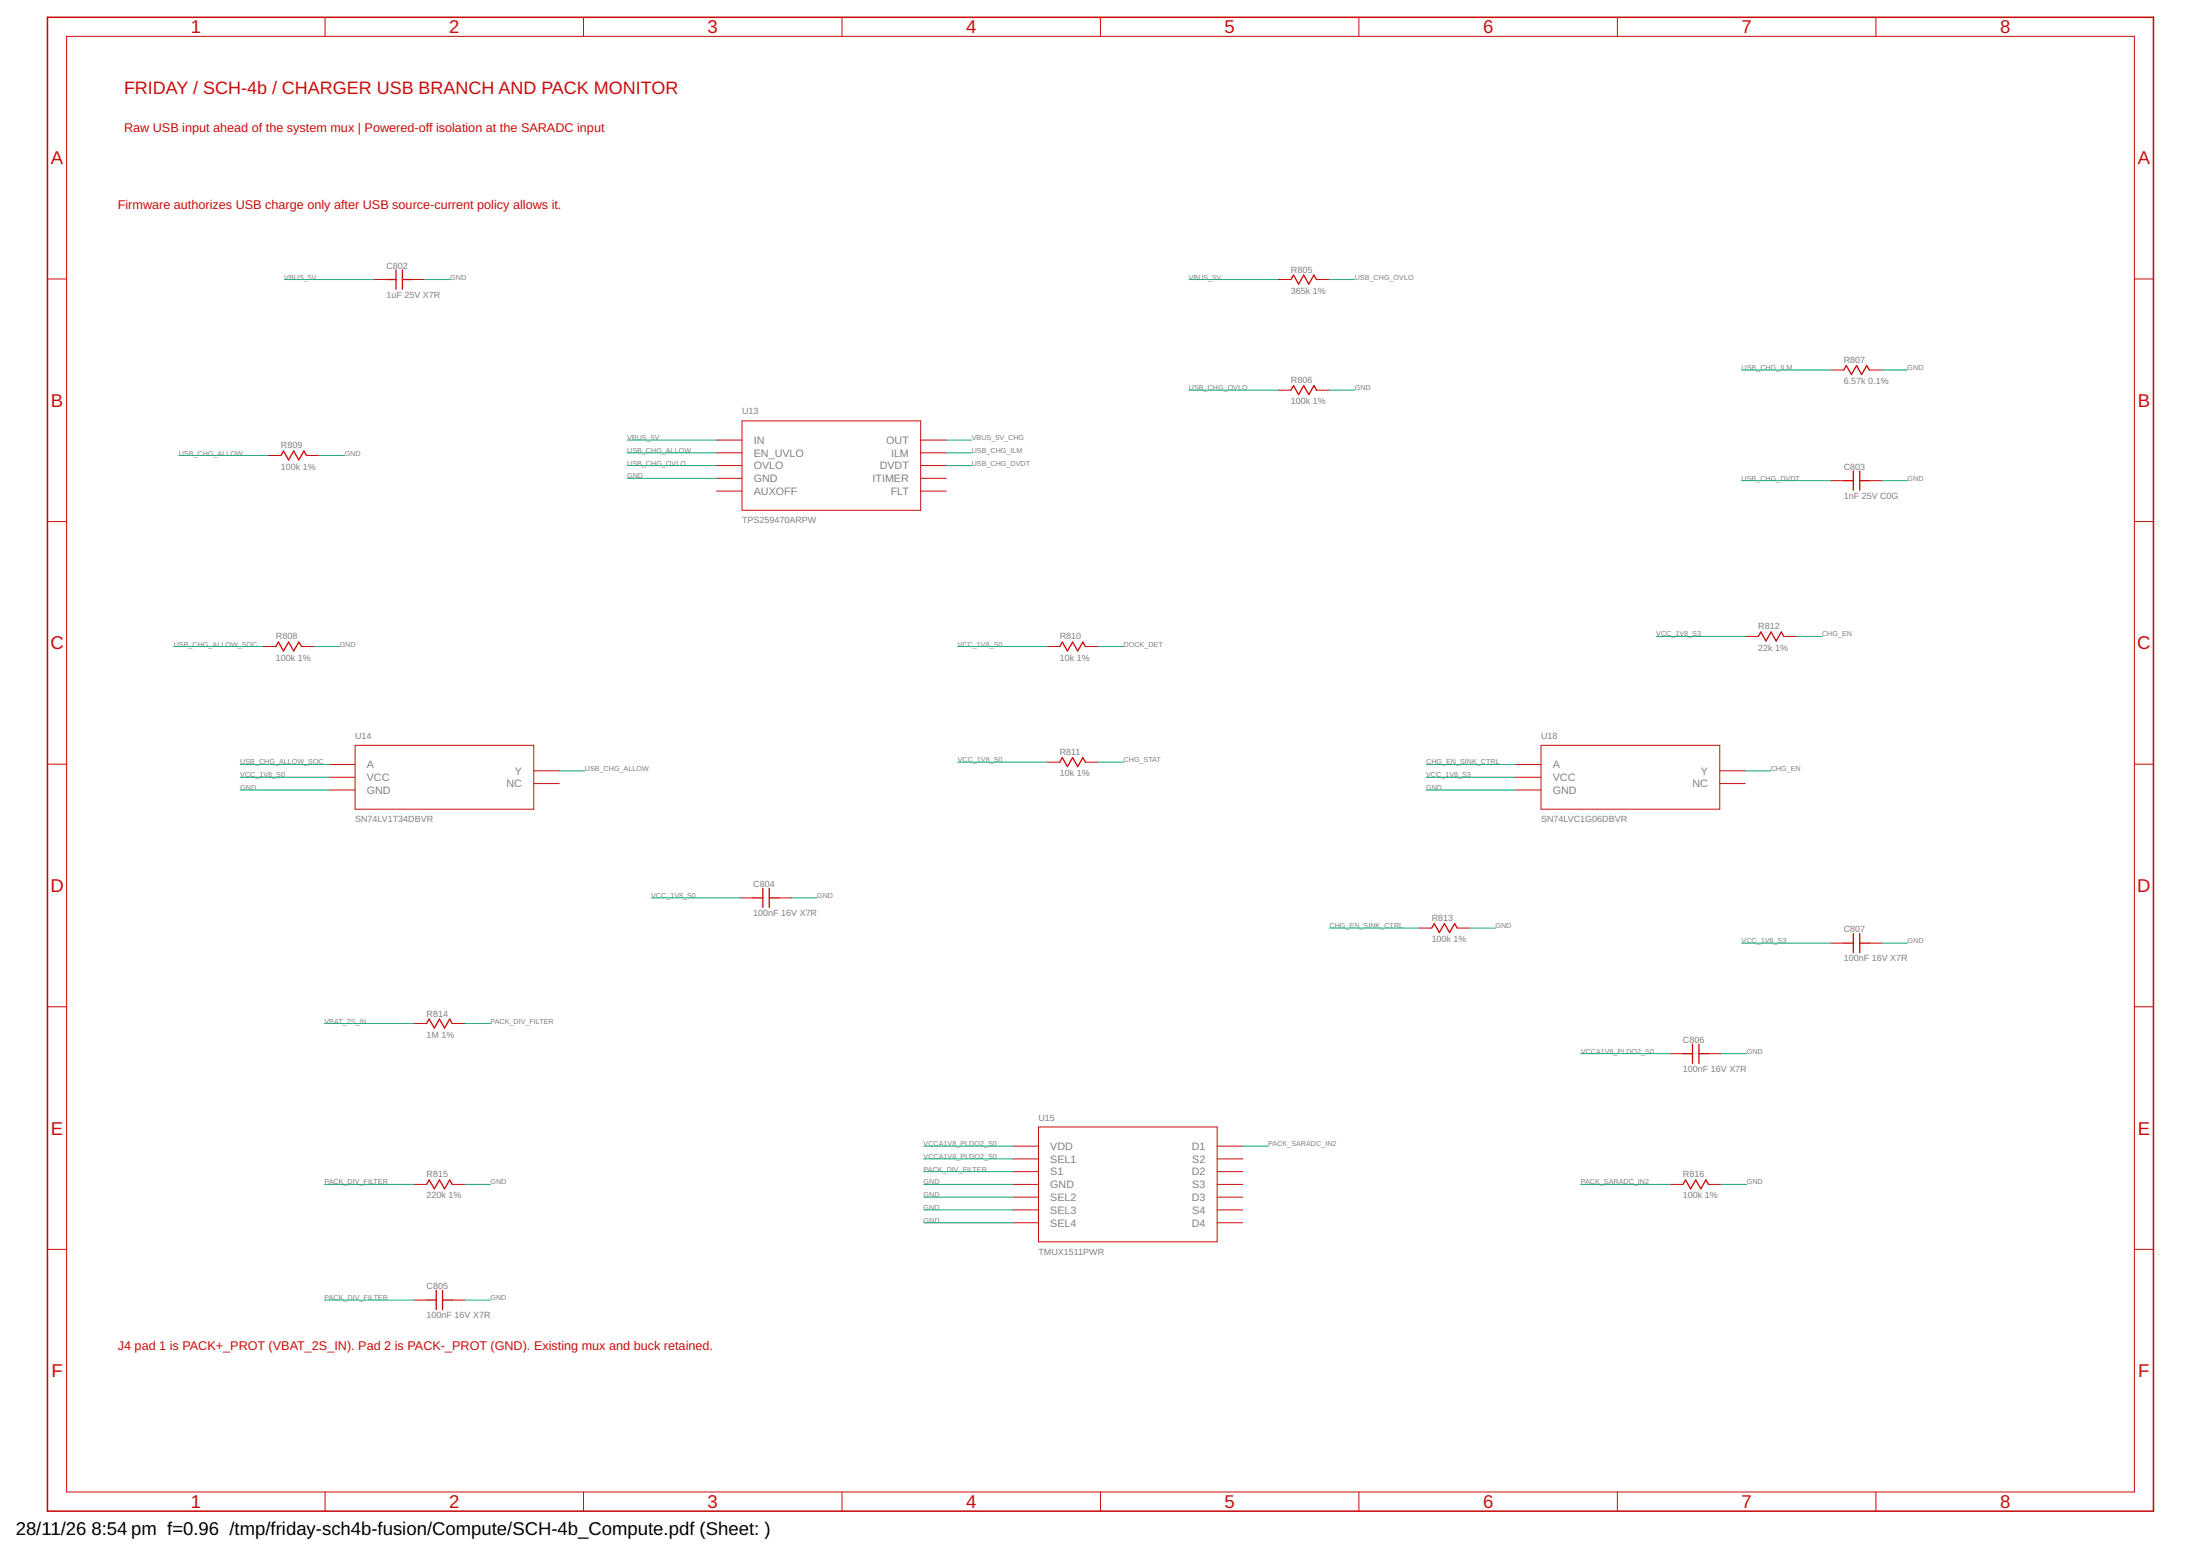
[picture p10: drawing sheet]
<svg xmlns="http://www.w3.org/2000/svg" width="420mm" height="297mm" viewBox="0 0 420 297" stroke-linecap="round" stroke-linejoin="round" font-family="sans-serif">
<path d="M9.1 3.3h402.2v285.2h-402.2z" fill="none" stroke="#c90d0c" stroke-width=".3"/>
<g fill="none" stroke="#c90d0c" stroke-width=".19">
<path d="M12.7 6.9h394.9v277.9h-394.9zM62.1 3.3v3.6M111.4 3.3v3.6M160.8 3.3v3.6M210.2 3.3v3.6M259.5 3.3v3.6M308.9 3.3v3.6M358.3 3.3v3.6M9.1 53.3h3.6M71.4 53.4h2.4M78.7 53.4h2.4M244.1 53.4h2.4"/>
<path d="M251.4 53.4h2.5M407.6 53.3h3.7M244.1 74.5h2.4M251.4 74.5h2.5M349.7 70.6h2.4M357 70.6h2.4M9.1 99.6h3.6M51.2 87h2.5M58.5 87h2.5M136.8 84h4.9M136.8 86.4h4.9M136.8 88.9h4.9"/>
<path d="M136.8 91.3h4.9M136.8 93.7h4.9M141.7 80.3h34.1v17.1h-34.1zM175.8 84h4.9M175.8 86.4h4.9M175.8 88.9h4.9M175.8 91.3h4.9M175.8 93.7h4.9M349.7 91.8h2.4M357 91.8h2.4M407.6 99.6h3.7M50.2 123.4h2.5"/>
<path d="M57.6 123.4h2.4M200 123.4h2.4M207.3 123.4h2.4M333.4 121.5h2.4M340.7 121.5h2.4M9.1 145.9h3.6M62.9 145.9h4.9M62.9 148.4h4.9M62.9 150.8h4.9M67.8 142.3h34.1v12.2h-34.1zM101.9 147.2h4.9M101.9 149.6h4.9"/>
<path d="M200 145.5h2.4M207.3 145.5h2.4M289.4 145.9h4.9M289.4 148.4h4.9M289.4 150.8h4.9M294.3 142.3h34.1v12.2h-34.1zM328.4 147.2h4.9M328.4 149.6h4.9M407.6 145.9h3.7M141.4 171.4h2.5M148.7 171.4h2.5M271 177.2h2.4"/>
<path d="M278.3 177.2h2.4M9.1 192.2h3.6M79 195.4h2.5M86.4 195.4h2.4M349.7 180h2.4M357 180h2.4M407.6 192.2h3.7M193.5 218.8h4.8M198.3 215.1h34.2v22h-34.2zM232.5 218.8h4.8M319 201.1h2.4M326.3 201.1h2.4"/>
<path d="M9.1 238.5h3.6M79 226.1h2.5M86.4 226.1h2.4M193.5 221.2h4.8M193.5 223.7h4.8M193.5 226.1h4.8M193.5 228.5h4.8M193.5 231h4.8M193.5 233.4h4.8M232.5 221.2h4.8M232.5 223.7h4.8M232.5 226.1h4.8"/>
<path d="M232.5 228.5h4.8M232.5 231h4.8M232.5 233.4h4.8M319 226.1h2.4M326.3 226.1h2.4M407.6 238.5h3.7M79 248.2h2.5M86.4 248.2h2.4M62.1 284.8v3.7M111.4 284.8v3.7M160.8 284.8v3.7M210.2 284.8v3.7"/>
<path d="M259.5 284.8v3.7M308.9 284.8v3.7M358.3 284.8v3.7"/>
</g>
<g fill="none" stroke="#c90d0c" stroke-width=".25">
<path d="M73.8 53.4h1.8M75.6 51.5v3.7M76.9 51.5v3.7M76.9 53.4h1.8M246.5 53.4l.5-.9 1 1.7 1-1.7 1 1.7 .9-1.7 .5 .9M246.5 74.5l.5-.9 1 1.7 1-1.7 1 1.7 .9-1.7 .5 .9M352.1 70.6l.5-.8 1 1.7 1-1.7 .9 1.7 1-1.7 .5 .8M53.7 87l.4-.9 1 1.7 1-1.7 1 1.7 .9-1.7 .5 .9M352.1 91.8h1.8M353.9 89.9v3.7M355.2 89.9v3.7M355.2 91.8h1.8"/>
<path d="M52.7 123.4l.5-.8 .9 1.7 1-1.7 1 1.7 1-1.7 .5 .8M202.4 123.4l.5-.8 1 1.7 1-1.7 .9 1.7 1-1.7 .5 .8M335.8 121.5l.5-.9 1 1.8 .9-1.8 1 1.8 1-1.8 .5 .9M202.4 145.5l.5-.9 1 1.7 1-1.7 .9 1.7 1-1.7 .5 .9M143.9 171.4h1.8M145.7 169.6v3.6M146.9 169.6v3.6M146.9 171.4h1.8M273.4 177.2l.5-.9 1 1.7 1-1.7 .9 1.7 1-1.7 .5 .9M353.9 178.2v3.7M355.2 178.2v3.7M81.5 195.4l.5-.9 1 1.8 .9-1.8 1 1.8 1-1.8 .5 .9"/>
<path d="M323.2 199.3v3.7M324.5 199.3v3.7M352.1 180h1.8M355.2 180h1.8M321.4 201.1h1.8M324.5 201.1h1.8M81.5 226.1l.5-.8 1 1.6 .9-1.6 1 1.6 1-1.6 .5 .8M321.4 226.1l.5-.8 1 1.6 .9-1.6 1 1.6 1-1.6 .5 .8M81.5 248.2h1.8M83.3 246.3v3.7M84.5 246.3v3.7M84.5 248.2h1.9"/>
</g>
<g fill="none" stroke="#0dab76" stroke-width=".19">
<path d="M54.3 53.4h17.1M81.1 53.4h4.9M227.1 53.4h17M253.9 53.4h4.8M227.1 74.5h17M253.9 74.5h4.8M332.6 70.6h17.1M359.4 70.6h4.9M34.1 87h17.1M61 87h4.8M119.8 84h17M119.8 91.3h17"/>
<path d="M119.8 86.4h17M119.8 88.9h17M180.7 84h4.9M180.7 86.4h4.9M180.7 88.9h4.9M332.6 91.8h17.1M359.4 91.8h4.9M33.2 123.4h17M60 123.4h4.9M182.9 123.4h17.1M209.7 123.4h4.9M316.3 121.5h17.1"/>
<path d="M343.1 121.5h4.9M45.9 150.8h17M45.9 145.9h17M45.9 148.4h17M106.8 147.2h4.9M182.9 145.5h17.1M209.7 145.5h4.9M272.4 150.8h17M272.4 145.9h17M272.4 148.4h17M333.3 147.2h4.9M124.4 171.4h17"/>
<path d="M151.2 171.4h4.8M253.9 177.2h17.1M280.7 177.2h4.9M62 195.4h17M88.8 195.4h4.9M332.6 180h17.1M359.4 180h4.9M176.4 218.8h17.1M237.3 218.8h4.9M301.9 201.1h17.1M328.7 201.1h4.9M62 226.1h17"/>
<path d="M88.8 226.1h4.9M176.4 226.1h17.1M176.4 228.5h17.1M176.4 231h17.1M176.4 233.4h17.1M176.4 221.2h17.1M176.4 223.7h17.1M301.9 226.1h17.1M328.7 226.1h4.9M62 248.2h17M88.8 248.2h4.9"/>
</g>
<g font-size="3.5" fill="#c90d0c">
<text x="36.4" y="6.4">1</text>
<text x="85.8" y="6.4">2</text>
<text x="135.1" y="6.4">3</text>
<text x="184.5" y="6.4">4</text>
<text x="233.9" y="6.4">5</text>
<text x="283.2" y="6.4">6</text>
<text x="332.6" y="6.4">7</text>
<text x="382" y="6.4">8</text>
<text x="9.7" y="31.4">A</text>
<text x="408.3" y="31.4">A</text>
<text x="9.7" y="77.7">B</text>
<text x="408.3" y="77.7">B</text>
<text x="9.6" y="124">C</text>
<text x="408.2" y="124">C</text>
<text x="9.6" y="170.3">D</text>
<text x="408.2" y="170.3">D</text>
<text x="9.7" y="216.6">E</text>
<text x="408.3" y="216.6">E</text>
<text x="9.8" y="262.9">F</text>
<text x="408.4" y="262.9">F</text>
<text x="36.4" y="287.9">1</text>
<text x="85.8" y="287.9">2</text>
<text x="135.1" y="287.9">3</text>
<text x="184.5" y="287.9">4</text>
<text x="233.9" y="287.9">5</text>
<text x="283.2" y="287.9">6</text>
<text x="332.6" y="287.9">7</text>
<text x="382" y="287.9">8</text>
</g>
<g font-size="3.5">
<text x="3" y="293">28/11/26</text>
<text x="17.5" y="293">8:54 pm f=0.96 /tmp/friday-sch4b-fusion/Compute/SCH-4b_Compute.pdf (Sheet: )</text>
</g>
<text font-size="3.4" fill="#c90d0c" x="23.7" y="17.9">FRIDAY / SCH-4b / CHARGER USB BRANCH AND PACK MONITOR</text>
<g font-size="2.4" fill="#c90d0c">
<text x="23.7" y="25.2">Raw USB input ahead of the system mux | Powered-off isolation at the SARADC input</text>
<text x="22.5" y="39.9">Firmware authorizes USB charge only after USB source-current policy allows it.</text>
<text x="22.5" y="257.8">J4 pad 1 is PACK+_PROT (VBAT_2S_IN). Pad 2 is PACK-_PROT (GND). Existing mux and buck retained.</text>
</g>
<g font-size="2.1" fill="#808080">
<text x="144" y="84.7">IN</text>
<text x="144" y="87.2">EN_UVLO</text>
<text x="144" y="89.6">OVLO</text>
<text x="168" y="89.6">DVDT</text>
<text x="169.3" y="84.7">OUT</text>
<text x="170.2" y="87.2">ILM</text>
<text x="144" y="92">GND</text>
<text x="144" y="94.5">AUXOFF</text>
<text x="166.6" y="92">ITIMER</text>
<text x="170.1" y="94.5">FLT</text>
<text x="70.1" y="146.7">A</text>
<text x="70.1" y="149.1">VCC</text>
<text x="98.3" y="147.9">Y</text>
<text x="296.5" y="146.7">A</text>
<text x="296.5" y="149.1">VCC</text>
<text x="324.8" y="147.9">Y</text>
<text x="70.1" y="151.5">GND</text>
<text x="96.7" y="150.3">NC</text>
<text x="296.5" y="151.5">GND</text>
<text x="323.2" y="150.3">NC</text>
<text x="200.6" y="219.5">VDD</text>
<text x="200.6" y="222">SEL1</text>
<text x="227.6" y="219.5">D1</text>
<text x="227.7" y="222">S2</text>
<text x="200.6" y="224.4">S1</text>
<text x="200.6" y="226.8">GND</text>
<text x="227.6" y="224.4">D2</text>
<text x="227.7" y="226.8">S3</text>
<text x="200.6" y="229.3">SEL2</text>
<text x="200.6" y="231.7">SEL3</text>
<text x="227.6" y="229.3">D3</text>
<text x="227.7" y="231.7">S4</text>
<text x="200.6" y="234.1">SEL4</text>
<text x="227.6" y="234.1">D4</text>
</g>
<g font-size="1.7" fill="#808080">
<text x="73.8" y="51.3">C802</text>
<text x="246.6" y="52">R805</text>
<text x="73.8" y="56.8">1uF 25V X7R</text>
<text x="246.6" y="56.1">365k 1%</text>
<text x="352.1" y="69.3">R807</text>
<text x="246.6" y="77.2">100k 1%</text>
<text x="246.6" y="73.1">R806</text>
<text x="352.1" y="73.3">6.57k 0.1%</text>
<text x="141.7" y="79.1">U13</text>
<text x="53.6" y="89.6">100k 1%</text>
<text x="53.6" y="85.6">R809</text>
<text x="352.1" y="89.6">C803</text>
<text x="352.1" y="95.2">1nF 25V C0G</text>
<text x="141.7" y="99.8">TPS259470ARPW</text>
<text x="52.7" y="122.1">R808</text>
<text x="202.4" y="122.1">R810</text>
<text x="335.8" y="124.2">22k 1%</text>
<text x="335.8" y="120.2">R812</text>
<text x="52.7" y="126.1">100k 1%</text>
<text x="202.4" y="126.1">10k 1%</text>
<text x="67.8" y="141.1">U14</text>
<text x="294.3" y="141.1">U18</text>
<text x="202.4" y="148.2">10k 1%</text>
<text x="202.4" y="144.2">R811</text>
<text x="67.8" y="156.9">SN74LV1T34DBVR</text>
<text x="294.3" y="156.9">SN74LVC1G06DBVR</text>
<text x="143.9" y="169.3">C804</text>
<text x="143.9" y="174.9">100nF 16V X7R</text>
<text x="273.4" y="179.8">100k 1%</text>
<text x="273.4" y="175.8">R813</text>
<text x="352.1" y="177.9">C807</text>
<text x="352.1" y="183.5">100nF 16V X7R</text>
<text x="81.5" y="194.1">R814</text>
<text x="81.5" y="198.1">1M 1%</text>
<text x="321.4" y="199">C806</text>
<text x="321.4" y="204.6">100nF 16V X7R</text>
<text x="198.3" y="213.9">U15</text>
<text x="81.5" y="224.8">R815</text>
<text x="321.4" y="224.8">R816</text>
<text x="81.5" y="228.8">220k 1%</text>
<text x="321.4" y="228.8">100k 1%</text>
<text x="198.3" y="239.5">TMUX1511PWR</text>
<text x="81.5" y="251.6">100nF 16V X7R</text>
<text x="81.5" y="246.1">C805</text>
</g>
<g font-size="1.4" fill="#808080">
<text x="54.3" y="53.4">VBUS_5V</text>
<text x="86" y="53.4">GND</text>
<text x="227" y="53.4">VBUS_5V</text>
<text x="258.7" y="53.4">USB_CHG_OVLO</text>
<text x="332.6" y="70.6">USB_CHG_ILM</text>
<text x="364.3" y="70.6">GND</text>
<text x="227" y="74.5">USB_CHG_OVLO</text>
<text x="258.7" y="74.5">GND</text>
<text x="34.1" y="87">USB_CHG_ALLOW</text>
<text x="65.8" y="87">GND</text>
<text x="119.8" y="84">VBUS_5V</text>
<text x="119.8" y="86.4">USB_CHG_ALLOW</text>
<text x="119.8" y="88.9">USB_CHG_OVLO</text>
<text x="185.6" y="84">VBUS_5V_CHG</text>
<text x="185.6" y="88.9">USB_CHG_DVDT</text>
<text x="185.6" y="86.4">USB_CHG_ILM</text>
<text x="119.8" y="91.3">GND</text>
<text x="332.6" y="91.8">USB_CHG_DVDT</text>
<text x="364.3" y="91.8">GND</text>
<text x="33.2" y="123.4">USB_CHG_ALLOW_SOC</text>
<text x="64.9" y="123.4">GND</text>
<text x="182.9" y="123.4">VCC_1V8_S0</text>
<text x="214.6" y="123.4">DOCK_DET</text>
<text x="316.3" y="121.5">VCC_1V8_S3</text>
<text x="348" y="121.5">CHG_EN</text>
<text x="45.9" y="145.9">USB_CHG_ALLOW_SOC</text>
<text x="45.9" y="148.4">VCC_1V8_S0</text>
<text x="111.7" y="147.2">USB_CHG_ALLOW</text>
<text x="182.9" y="145.5">VCC_1V8_S0</text>
<text x="214.6" y="145.5">CHG_STAT</text>
<text x="272.4" y="145.9">CHG_EN_SINK_CTRL</text>
<text x="272.4" y="148.4">VCC_1V8_S3</text>
<text x="338.2" y="147.2">CHG_EN</text>
<text x="45.9" y="150.8">GND</text>
<text x="272.4" y="150.8">GND</text>
<text x="124.4" y="171.4">VCC_1V8_S0</text>
<text x="156" y="171.4">GND</text>
<text x="253.9" y="177.2">CHG_EN_SINK_CTRL</text>
<text x="285.6" y="177.2">GND</text>
<text x="332.6" y="180">VCC_1V8_S3</text>
<text x="364.3" y="180">GND</text>
<text x="62" y="195.4">VBAT_2S_IN</text>
<text x="93.7" y="195.4">PACK_DIV_FILTER</text>
<text x="301.9" y="201.2">VCCA1V8_PLDO2_S0</text>
<text x="333.6" y="201.2">GND</text>
<text x="176.4" y="218.8">VCCA1V8_PLDO2_S0</text>
<text x="176.4" y="221.2">VCCA1V8_PLDO2_S0</text>
<text x="242.2" y="218.8">PACK_SARADC_IN2</text>
<text x="62" y="226.1">PACK_DIV_FILTER</text>
<text x="93.7" y="226.1">GND</text>
<text x="176.4" y="226.1">GND</text>
<text x="176.4" y="223.7">PACK_DIV_FILTER</text>
<text x="301.9" y="226.1">PACK_SARADC_IN2</text>
<text x="333.6" y="226.1">GND</text>
<text x="176.4" y="228.5">GND</text>
<text x="176.4" y="231">GND</text>
<text x="176.4" y="233.4">GND</text>
<text x="62" y="248.2">PACK_DIV_FILTER</text>
<text x="93.7" y="248.2">GND</text>
</g>
</svg>
